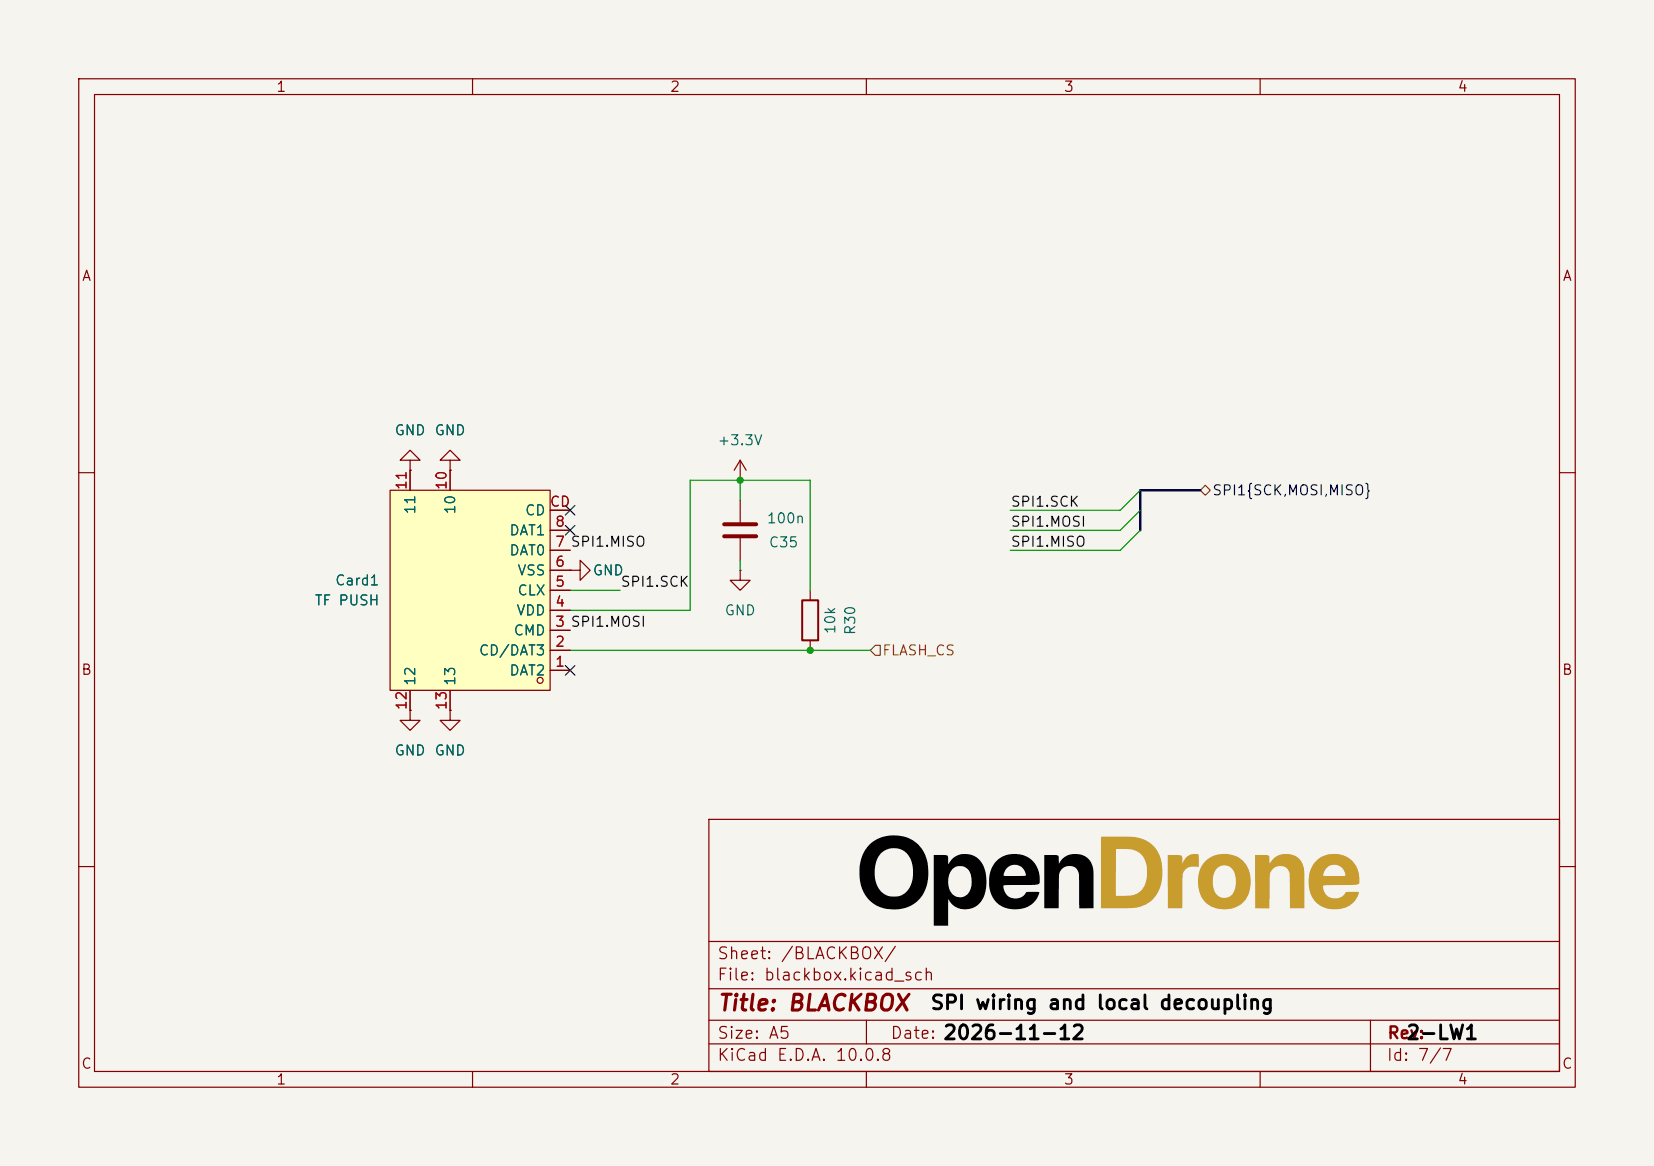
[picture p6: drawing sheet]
<svg xmlns="http://www.w3.org/2000/svg" width="210mm" height="148mm" viewBox="0 0 210 148" stroke-linecap="round" stroke-linejoin="round" font-family="sans-serif">
<path d="M0 0h210v148h-210z" fill="#f5f4ef" stroke="#f5f4ef" stroke-width=".13"/>
<g fill="none" stroke="#840000" stroke-width=".15">
<path d="M10 10h190v128h-190zM12 12h186v124h-186zM60 10v2M110 10v2M160 10v2M10 60h2M198 60h2M10 110h2M90 104h108v32h-108zM90 119.5h108M198 110h2M60 136v2"/>
<path d="M90 132.5h108M90 129.5h108M90 125.5h108M110 136v2M110 129.5v3M160 136v2M174 129.5v6.5"/>
</g>
<path d="M110.4 107.2a4.6 4.6 0 0 1 6.6 .5 5.5 5.5 0 0 1-.5 6.7 4.7 4.7 0 0 1-6.3-.3 4.9 4.9 0 0 1-1.1-3.3h2a2.67 2.67 0 0 0 2 3 2.3 2.3 0 0 0 2.7-2.1 3.5 3.5 0 0 0-1-3.7 2.4 2.4 0 0 0-3.7 2.1v.7h-2a4.9 4.9 0 0 1 1.3-3.6zM118.6 108.5h1.4a.33 .33 0 0 1 .4 .5v.7l.1-.1a2.47 2.47 0 0 1 2.6-1.2 2.47 2.47 0 0 1 2 2.1 4.4 4.4 0 0 1-.9 4.3 2.43 2.43 0 0 1-3.8-.7v3.4h-1.8v-5.6h1.8a1.67 1.67 0 0 0 1.7 2 1.77 1.77 0 0 0 1.3-2.1l-.1-.7-.3-.6-.4-.4-.4-.1a1.47 1.47 0 0 0-1.8 1.4v.5h-1.8zM126.6 109.3a3.2 3.2 0 0 1 3.7-.6 3.2 3.2 0 0 1 1.6 3.5h-.1a15.3 15.3 0 0 1-3.5 .1l-.9 .1a1.58 1.58 0 0 0 1.2 1.6 1.58 1.58 0 0 0 1.8-.8h1.4a.12 .12 0 0 1 .1 .1 .12 .12 0 0 1 0 .1 3.2 3.2 0 0 1-4 1.9 3.2 3.2 0 0 1-2.3-3.6v-.6h1.8l.1 .1h.4h2.1l.3-.1a1.43 1.43 0 0 0-1.5-1.3 1.43 1.43 0 0 0-1.4 1.3h-1.8l.4-1.1zM132.6 108.5l1.6 .1a.31 .31 0 0 1 .2 .4l.1 .6a2.32 2.32 0 0 1 2.4-1.2 2.32 2.32 0 0 1 1.9 1.9v5h-1.8v-3.7a1.31 1.31 0 0 0-.8-1.6h-.7l-.6 .2a1.36 1.36 0 0 0-.4 .9l-.1 4.2h-1.8z" fill="#000"/>
<g fill="#c89d2e">
<path d="M159.4 108.5h1.5a.36 .36 0 0 1 .3 .6v.5h.1a2.32 2.32 0 0 1 2.5-1.1 2.32 2.32 0 0 1 1.8 2.1v4.7h-1.8l-.1-4.5a1.29 1.29 0 0 0-1.3-.9 1.29 1.29 0 0 0-1.2 1.1v4.3h-1.8z"/>
<path d="M139.8 106.2h3.3a4.5 4.5 0 0 1 3 .9 4.6 4.6 0 0 1 1.5 4.3 4 4 0 0 1-4.7 3.9h-3.1v-4.5h1.9v2.9h1.1a2.48 2.48 0 0 0 2.8-2.7 2.73 2.73 0 0 0-1.3-3l-.8-.2h-1.8v3h-1.9z"/>
<path d="M148.3 108.5l1.5 .1a.35 .35 0 0 1 .3 .4l.1 .7a1.47 1.47 0 0 1 2-1.2v1.4v.1h-.2a1.4 1.4 0 0 0-1.8 1.1l-.1 4.2h-1.8z"/>
<path d="M167.1 109.2a3.2 3.2 0 0 1 3.8-.5 3.2 3.2 0 0 1 1.6 3.5h-.1a10.9 10.9 0 0 1-2.9 .1l-1.3 .1-.2 .1a1.57 1.57 0 0 0 1.2 1.5 1.57 1.57 0 0 0 1.7-.8h1.6a2.84 2.84 0 0 1-3.2 2.2 3.2 3.2 0 0 1-3.1-3.7v-.6l4.6 .1-.1-.6-.4-.5a1.43 1.43 0 0 0-2.3 1h-1.8a3.4 3.4 0 0 1 .9-1.9z"/>
<path d="M153.1 109.3a3.5 3.5 0 0 1 5.2 .6 3.9 3.9 0 0 1-.7 4.8 3.6 3.6 0 0 1-4.9-.6 4 4 0 0 1-.6-2.2h1.9a1.77 1.77 0 0 0 1.2 2.1 1.47 1.47 0 0 0 1.7-1.6 2.56 2.56 0 0 0-.6-2.2 1.41 1.41 0 0 0-1.5-.2 1.41 1.41 0 0 0-.8 1.4v.5h-1.9a3.6 3.6 0 0 1 1-2.6z"/>
</g>
<path d="M52.1 58.4h1.2l-1.2-1.2-1.3 1.2h1.3v1.3M52.1 59.7h.1M57.1 58.4h1.3l-1.3-1.2-1.2 1.2h1.2v1.3M57.1 59.7h.1M52.1 90.2v1.2h1.2l-1.2 1.3-1.3-1.3h1.3M52.1 90.2h.1M57.1 90.2v1.2h1.3l-1.3 1.3-1.2-1.3h1.2M57.1 90.2h.1" fill="none" stroke="#840000" stroke-width=".15"/>
<path d="M49.5 62.2h20.3v25.4h-20.3z" fill="#ffffc2"/>
<g fill="none" stroke="#840000" stroke-width=".15">
<path d="M52.1 59.7h.1M52.1 59.7v2.5M57.1 59.7h.1M57.1 59.7v2.5M94 58.4v2.6M94 58.4l-.8 1.3M94 58.4l.7 1.3M49.5 62.2h20.3v25.4h-20.3zM69.8 77.5h2.6M69.8 74.9h2.6M69.8 72.4h2.6M69.8 69.9h2.6"/>
<path d="M69.8 67.3h2.6M69.8 64.8h2.6M72.4 72.4h1.3v-1.3l1.2 1.3-1.2 1.3v-1.3M72.4 72.4h.1M94 61h.1M94 72.4v1.3h1.2l-1.2 1.2-1.3-1.2h1.3M94 72.4h.1M94 63.5v2.8M94 68.3v2.8M102.9 74.9v1.3M52.1 90.2h.1M52.1 87.6v2.6"/>
<path d="M57.1 90.2h.1M57.1 87.6v2.6M69.8 85.1h2.6M69.8 82.6h2.6M69.8 80h2.6M102.9 81.3v1.3"/>
<circle cx="68.6" cy="86.4" r=".38"/>
</g>
<path d="M91.9 66.5h4.1M91.9 68.1h4.1" fill="none" stroke="#840000" stroke-width=".51"/>
<path d="M101.9 76.2h2v5.1h-2z" fill="none" stroke="#840000" stroke-width=".25"/>
<path d="M152.4 62.2l.6-.6 .7 .6-.7 .7zM111.1 81.9h.7v1.3h-.7l-.6-.6z" fill="none" stroke="#725600" stroke-width=".15"/>
<path d="M152.4 62.2h-7.6v5.1" fill="none" stroke="#000084" stroke-width=".3"/>
<path d="M72.4 74.9h6.3M94 61v2.5M94 71.1v1.3M102.9 74.9v-13.9h-15.3v16.5h-15.2M144.8 62.2l-2.6 2.6h-13.9M144.8 64.8l-2.6 2.5h-13.9M144.8 67.3l-2.6 2.6h-13.9M72.4 82.6h38.1" fill="none" stroke="#009600" stroke-width=".15"/>
<path d="M71.8 64.2l1.2 1.2M71.8 66.7l1.2 1.2M73 64.2l-1.2 1.2M73 66.7l-1.2 1.2M71.8 84.5l1.2 1.2M73 84.5l-1.2 1.2" fill="none" stroke="#000084" stroke-width=".15"/>
<g fill="#009600">
<circle cx="102.9" cy="82.6" r=".46"/>
<circle cx="94" cy="61" r=".46"/>
</g>
<text font-size="2" fill="#840000" x="91" y="128.8">Title: BLACKBOX</text>
<g font-size="1.8">
<text x="118" y="128.6">SPI wiring and local decoupling</text>
<text x="119.6" y="132.4">2026-11-12</text>
<text x="178.4" y="132.4">2-LW1</text>
</g>
<g font-size="1.5" fill="#840000">
<text x="91" y="124.8">File: blackbox.kicad_sch</text>
<text x="91" y="122.1">Sheet: /BLACKBOX/</text>
<text x="91" y="135">KiCad E.D.A. 10.0.8</text>
<text x="91" y="132.2">Size: A5</text>
<text x="113" y="132.2">Date:</text>
<text x="176" y="135">Id: 7/7</text>
<text x="176.1" y="132.2">Rev:</text>
</g>
<g font-size="1.3" fill="#840000">
<text x="35" y="12">1</text>
<text x="85" y="12">2</text>
<text x="135" y="12">3</text>
<text x="185" y="12">4</text>
<text x="10.3" y="36">A</text>
<text x="198.3" y="36">A</text>
<text x="10.2" y="86">B</text>
<text x="198.2" y="86">B</text>
<text x="10.2" y="136">C</text>
<text x="35" y="138">1</text>
<text x="85" y="138">2</text>
<text x="135" y="138">3</text>
<text x="185" y="138">4</text>
<text x="198.2" y="136">C</text>
</g>
<g font-size="1.3" fill="#006464">
<text x="50" y="55.6">GND</text>
<text x="55.1" y="55.6">GND</text>
<text x="91" y="56.8">+3.3V</text>
<text x="53" y="65.4" transform="rotate(-90 53 65.4)">11</text>
<text x="58.1" y="65.4" transform="rotate(-90 58.1 65.4)">10</text>
<text x="66.6" y="65.7">CD</text>
<text x="64.6" y="70.8">DAT0</text>
<text x="64.6" y="68.3">DAT1</text>
<text x="97.3" y="66.7">100n</text>
<text x="97.5" y="69.8">C35</text>
<text x="39.9" y="77.2">TF PUSH</text>
<text x="42.5" y="74.6">Card1</text>
<text x="65.6" y="75.9">CLX</text>
<text x="65.6" y="73.4">VSS</text>
<text x="75.2" y="73.4">GND</text>
<text x="60.7" y="83.5">CD/DAT3</text>
<text x="65.1" y="81">CMD</text>
<text x="65.5" y="78.4">VDD</text>
<text x="91.9" y="78.4">GND</text>
<text x="106.4" y="80.6" transform="rotate(-90 106.4 80.6)">10k</text>
<text x="108.9" y="80.7" transform="rotate(-90 108.9 80.7)">R30</text>
<text x="53" y="87.1" transform="rotate(-90 53 87.1)">12</text>
<text x="58.1" y="87.1" transform="rotate(-90 58.1 87.1)">13</text>
<text x="64.6" y="86.1">DAT2</text>
<text x="50" y="96.2">GND</text>
<text x="55.1" y="96.2">GND</text>
</g>
<g font-size="1.3" fill="#a90000">
<text x="51.9" y="62.3" transform="rotate(-90 51.9 62.3)">11</text>
<text x="57" y="62.3" transform="rotate(-90 57 62.3)">10</text>
<text x="69.7" y="64.6">CD</text>
<text x="70.4" y="69.7">7 SPI1.MISO</text>
<text x="70.4" y="67.2">8</text>
<text x="70.4" y="69.7">7</text>
<text x="70.4" y="77.3">4</text>
<text x="70.4" y="74.8">5</text>
<text x="70.4" y="72.3">6</text>
<text x="70.4" y="82.4">2</text>
<text x="70.4" y="79.9">3 SPI1.MOSI</text>
<text x="70.4" y="79.9">3</text>
<text x="70.4" y="85">1</text>
<text x="51.9" y="90.2" transform="rotate(-90 51.9 90.2)">12</text>
<text x="57" y="90.2" transform="rotate(-90 57 90.2)">13</text>
</g>
<g font-size="1.3" fill="#0f0f0f">
<text x="128.2" y="64.6">SPI1.SCK</text>
<text x="128.2" y="67.2">SPI1.MOSI</text>
<text x="128.2" y="69.7">SPI1.MISO</text>
<text x="78.7" y="74.8">SPI1.SCK</text>
</g>
<text font-size="1.3" fill="#000084" x="153.8" y="63.2">SPI1{SCK,MOSI,MISO}</text>
<text font-size="1.3" fill="#725600" x="111.9" y="83.5">FLASH_CS</text>
</svg>
